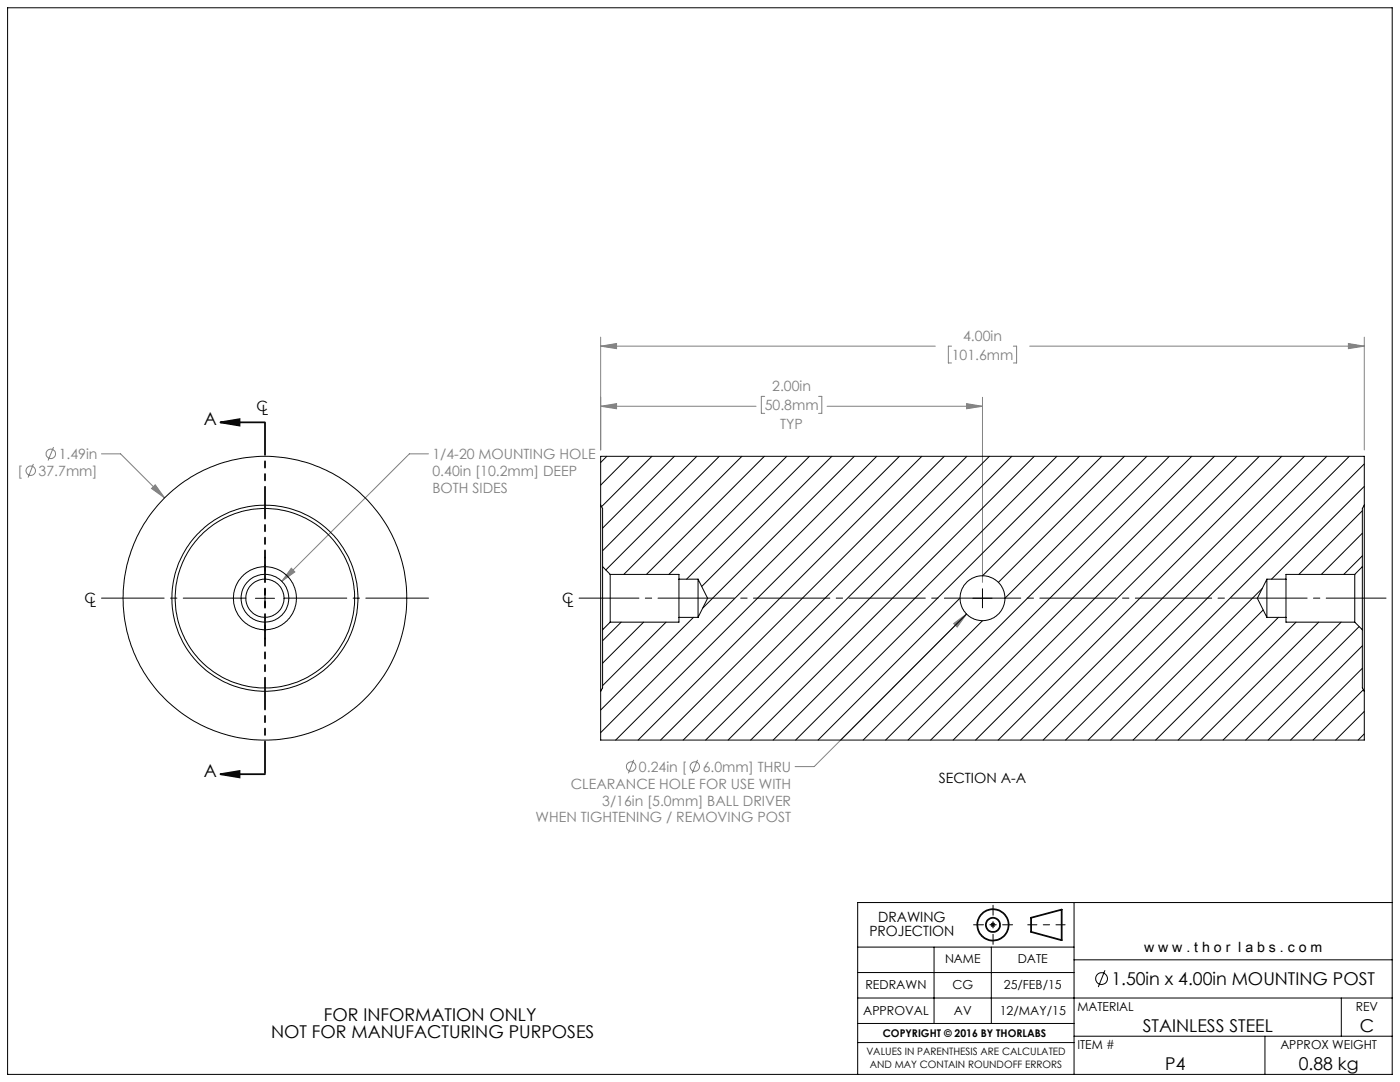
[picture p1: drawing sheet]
<svg xmlns="http://www.w3.org/2000/svg" width="279mm" height="216mm" viewBox="0 0 279 216" stroke-linecap="round" stroke-linejoin="round" font-family="sans-serif">
<g fill="none" stroke="#000" stroke-width=".2">
<path d="M1.5 1.6h276.3v212.8h-276.3zM51 119.4h3.8M52.9 117.5v3.8M194.2 119.4h3.8M196.1 117.5v3.8M171.2 199.1h106.6M171.2 189h43.1M171.2 194.1h43.1M186.4 189v15.2M197.7 184.5h.9M197.8 184.2l.7 .7M197.8 189v15.2"/>
<path d="M198.2 184v1M198.5 184.2l-.7 .7M214.3 180.1v34.3M214.3 191.5h63.5M267.7 199.1v7.7M277.8 180.1h-106.6v34.3M171.2 204.2h43.1M171.2 208h43.1M214.3 206.8h63.5M252.4 206.8v7.6"/>
</g>
<g fill="none" stroke="#000" stroke-width=".35">
<path d="M44 84.3h8.9M44 84.3l3.8-.7v1.3zM44 154.5h8.9M44 154.5l3.8-.7v1.3zM205.8 183.1l6.1-1.6v6.1l-6.1-1.7z"/>
<circle cx="198.2" cy="184.6" r="1.42"/>
<circle cx="198.2" cy="184.6" r="3.1"/>
</g>
<path d="M205.1 184.5h7.5" fill="none" stroke="#000" stroke-width=".2" stroke-dasharray="15.2 1.3 1.3 1.3" stroke-dashoffset="13.4"/>
<path d="M194.3 184.5h7.8M198.2 180.6v7.8" fill="none" stroke="#000" stroke-width=".2" stroke-dasharray="15.2 1.3 1.3 1.3" stroke-dashoffset="13.2"/>
<g fill="none" stroke="#808080" stroke-width=".2">
<path d="M119.9 69.1l3.1-.6v1.1zM119.9 67.3v22.5M119.9 69.1h66.8M152.6 79.1h-.7v3.4h.7M163.4 79.1h.6v3.4h-.6M189.9 69.1h-.6v3.3h.6M196.1 79.3v36.9M202.2 69.1h.7v3.3h-.7M205.5 69.1h66.8M269.1 68.5l3.2 .6-3.2 .5zM272.3 67.3v22.5M6.7 92.6l-1.1 2.7"/>
<path d="M10.7 89.2l-1.1 2.7M20.2 90.6h3.9l8.7 8.7M30.2 97.5l.8-.8 1.8 2.6zM85.5 90.6h-3.8l-25.5 25.4M119.9 81.1l3.1-.6v1.1zM119.9 81.1h31M165.1 81.1h31M192.9 80.5l3.2 .6-3.2 .5zM58.1 113.4l.7 .7-2.6 1.9zM190.3 124.4l2.6-1.9-1.9 2.6zM192.9 122.5l-30.4 30.5h-3.8M126.5 151.6l-1.1 2.7"/>
<path d="M139.2 151.6l-1.1 2.7"/>
<circle cx="6.2" cy="93.9" r=".94"/>
<circle cx="10.1" cy="90.6" r=".95"/>
<circle cx="125.9" cy="153" r=".95"/>
<circle cx="138.7" cy="153" r=".94"/>
</g>
<path d="M276.6 119.4h-161" fill="none" stroke="#000" stroke-width=".2" stroke-dasharray="15.2 1.3 1.3 1.3" stroke-dashoffset="3.3"/>
<path d="M52.9 115.5v-4.3M52.9 123.2v4.3" fill="none" stroke="#000" stroke-width=".2" stroke-dasharray="15.2 1.3 1.3 1.3" stroke-dashoffset="15"/>
<path d="M49.1 119.4h-28.8M56.7 119.4h28.8" fill="none" stroke="#000" stroke-width=".2" stroke-dasharray="15.2 1.3 1.3 1.3" stroke-dashoffset="2.7"/>
<path d="M52.9 84.2v70.3" fill="none" stroke="#000" stroke-width=".35" stroke-dasharray="6.3 1.3 1.3 1.3 1.3 1.3" stroke-dashoffset="-.2"/>
<path d="M44 84.3l3.8-.7v1.3zM44 154.5l3.8-.7v1.3z" fill="#000"/>
<path d="M31 96.7l-.8 .8 2.6 1.8zM58.1 113.4l-1.9 2.6 2.6-1.9zM192.9 80.5l3.2 .6-3.2 .5zM119.9 81.1l3.1-.6v1.1zM269.1 68.5l3.2 .6-3.2 .5zM119.9 69.1l3.1-.6v1.1zM190.3 124.4l.7 .7 1.9-2.6z" fill="#808080"/>
<g fill="none" stroke="#000" stroke-width=".2">
<path d="M121.1 91.1l-1.2 1.2M125.6 91.1l-5.7 5.7M130.1 91.1l-10 10M134.6 91.1l-14.3 14.3M139.1 91.1l-18.8 18.8M143.5 91.1l-22.6 22.6M148.1 91.1l-23.6 23.5M152.5 91.1l-23.5 23.5M157 91.1l-23.5 23.5M161.5 91.1l-24.5 24.5M166 91.1l-25.9 25.9M170.5 91.1l-30.3 30.3"/>
<path d="M175 91.1l-55.1 55.1M179.5 91.1l-56.6 56.6M184 91.1l-56.6 56.6M188.5 91.1l-56.7 56.6M193 91.1l-56.7 56.6M197.4 91.1l-56.6 56.6M201.9 91.1l-56.6 56.6M206.4 91.1l-56.6 56.6M210.9 91.1l-56.6 56.6M215.4 91.1l-56.6 56.6M219.9 91.1l-23.8 23.8M224.4 91.1l-25.2 25.1"/>
<path d="M228.9 91.1l-28.3 28.3M233.4 91.1l-56.7 56.6M237.8 91.1l-56.6 56.6M242.4 91.1l-56.7 56.6M246.8 91.1l-56.6 56.6M251.3 91.1l-56.6 56.6M255.8 91.1l-56.6 56.6M260.3 91.1l-56.6 56.6M264.8 91.1l-56.6 56.6M269.3 91.1l-56.6 56.6M272.3 92.6l-55.1 55.1M272.3 97l-18.5 18.6"/>
<path d="M119.9 100.8v37.1M119.9 100.8v-9.7h152.4v9.7M119.9 100.8l.4 .7v11.6M120.3 113.1v12.6M120.3 113.1l1.5 1.5M121.8 114.6v9.5M121.8 114.6h13.7v1M135.5 115.6v7.6M135.5 115.6h3.8M139.3 115.6v7.6M139.3 115.6l1.9 3.8-1.9 3.8M191.6 119.3l-28.3 28.4"/>
<path d="M251.9 117.4l-30.2 30.3M252.8 115.6v7.6M252.8 115.6h3.8M252.8 115.6l-1.9 3.8 1.9 3.8M256.6 115.6v7.6M270.4 114.6v9.5M270.4 114.6h-13.8v1M271.9 101.9l-12.7 12.7M271.9 106.4l-8.2 8.2M271.9 110.9l-3.7 3.7M271.9 113.1v12.6M271.9 113.1l-1.5 1.5"/>
<path d="M272.3 100.8v37.1M272.3 100.8l-.4 .7v11.6M119.9 137.9v9.8h152.4v-9.8M120.3 125.7v11.6l-.4 .6M121.8 124.1l-1.5 1.6M124 124.1l-3.7 3.7M128.4 124.1l-8.1 8.2M132.9 124.1l-12.6 12.7M135.5 123.2h3.8M135.5 123.2v.9h-13.7M138.4 123.2l-18.5 18.5M192.9 122.5l-25.1 25.2"/>
<path d="M196.1 123.9l-23.8 23.8M252.1 121.7l-26 26M252.8 123.2h3.8M255.1 123.2l-24.5 24.5M256.6 123.2v.9h13.8M258.7 124.1l-23.6 23.6M263.2 124.1l-23.6 23.6M267.7 124.1l-23.6 23.6M270.4 124.1l1.5 1.6M271.3 125l-22.7 22.7M271.9 128.9l-18.8 18.8M271.9 133.4l-14.3 14.3"/>
<path d="M271.9 125.7v11.6l.4 .6M272.1 137.6l-10.1 10.1M272.3 142l-5.7 5.7M272.3 146.4l-1.3 1.3M220.5 193.6l-1.3 3.4"/>
<circle cx="52.9" cy="119.4" r="28.3"/>
<circle cx="52.9" cy="119.4" r="6.3"/>
<circle cx="52.9" cy="119.4" r="17.9"/>
<circle cx="52.9" cy="119.4" r="4.8"/>
<circle cx="52.9" cy="119.4" r="18.6"/>
<circle cx="52.9" cy="119.4" r="3.8"/>
<circle cx="196.1" cy="119.4" r="4.5"/>
<circle cx="219.8" cy="195.3" r="1.18"/>
</g>
<g font-size="3.5">
<text x="40.7" y="84.9">A</text>
<text x="40.7" y="155.1">A</text>
<text x="221.8" y="196.6">1.50in x 4.00in MOUNTING POST</text>
<text x="64.7" y="203.7">FOR INFORMATION ONLY</text>
<text x="54.1" y="207.2">NOT FOR MANUFACTURING PURPOSES</text>
<text x="228.1" y="205.8">STAINLESS STEEL</text>
<text x="271.4" y="205.8">C</text>
<text x="232.5" y="213.5">P4</text>
<text x="259.2" y="213.5">0.88 kg</text>
</g>
<g font-size="2.8" fill="#808080">
<text x="189.9" y="71.8">101.6mm</text>
<text x="192.2" y="68">4.00in</text>
<text x="152.6" y="81.8">50.8mm</text>
<text x="154.1" y="78">2.00in</text>
<text x="155.7" y="85.6">TYP</text>
<text x="3.5" y="95">[</text>
<text x="7.7" y="95">37.7mm]</text>
<text x="11.7" y="91.6">1.49in</text>
<text x="86.3" y="91.6">1/4-20 MOUNTING HOLE</text>
<text x="86.3" y="95">0.40in [10.2mm] DEEP</text>
<text x="86.3" y="98.3">BOTH SIDES</text>
<text x="127.5" y="154">0.24in [</text>
<text x="140.2" y="154">6.0mm] THRU</text>
<text x="113.9" y="157.4">CLEARANCE HOLE FOR USE WITH</text>
<text x="120.2" y="160.7">3/16in [5.0mm] BALL DRIVER</text>
<text x="106.9" y="164.1">WHEN TIGHTENING / REMOVING POST</text>
</g>
<g font-size="2.8">
<text x="51.2" y="82">C</text>
<text x="52.3" y="82.9">L</text>
<text x="16.9" y="120.3">C</text>
<text x="17.9" y="121.1">L</text>
<text x="112.2" y="120.3">C</text>
<text x="113.2" y="121.1">L</text>
<text x="187.3" y="156.2">SECTION A-A</text>
<text x="175.2" y="183.9">DRAWING</text>
<text x="173.5" y="186.7">PROJECTION</text>
<text x="228.3" y="189.9">w w w . t h o r l a b s . c o m</text>
</g>
<g font-size="2.5">
<text x="172.7" y="197.4">REDRAWN</text>
<text x="188.6" y="192.2">NAME</text>
<text x="190.1" y="197.4">CG</text>
<text x="200.3" y="197.4">25/FEB/15</text>
<text x="203.1" y="192.2">DATE</text>
<text x="172.3" y="202.5">APPROVAL</text>
<text x="190.4" y="202.5">AV</text>
<text x="199.5" y="202.5">12/MAY/15</text>
<text x="215" y="201.7">MATERIAL</text>
<text x="270.6" y="201.7">REV</text>
<text x="215" y="209.3">ITEM #</text>
<text x="255.5" y="209.3">APPROX WEIGHT</text>
</g>
<text font-size="2.1" x="176.2" y="206.9">COPYRIGHT © 2016 BY THORLABS</text>
<g font-size="2">
<text x="172.9" y="210.6">VALUES IN PARENTHESIS ARE CALCULATED</text>
<text x="173.6" y="213.1">AND MAY CONTAIN ROUNDOFF ERRORS</text>
</g>
</svg>
